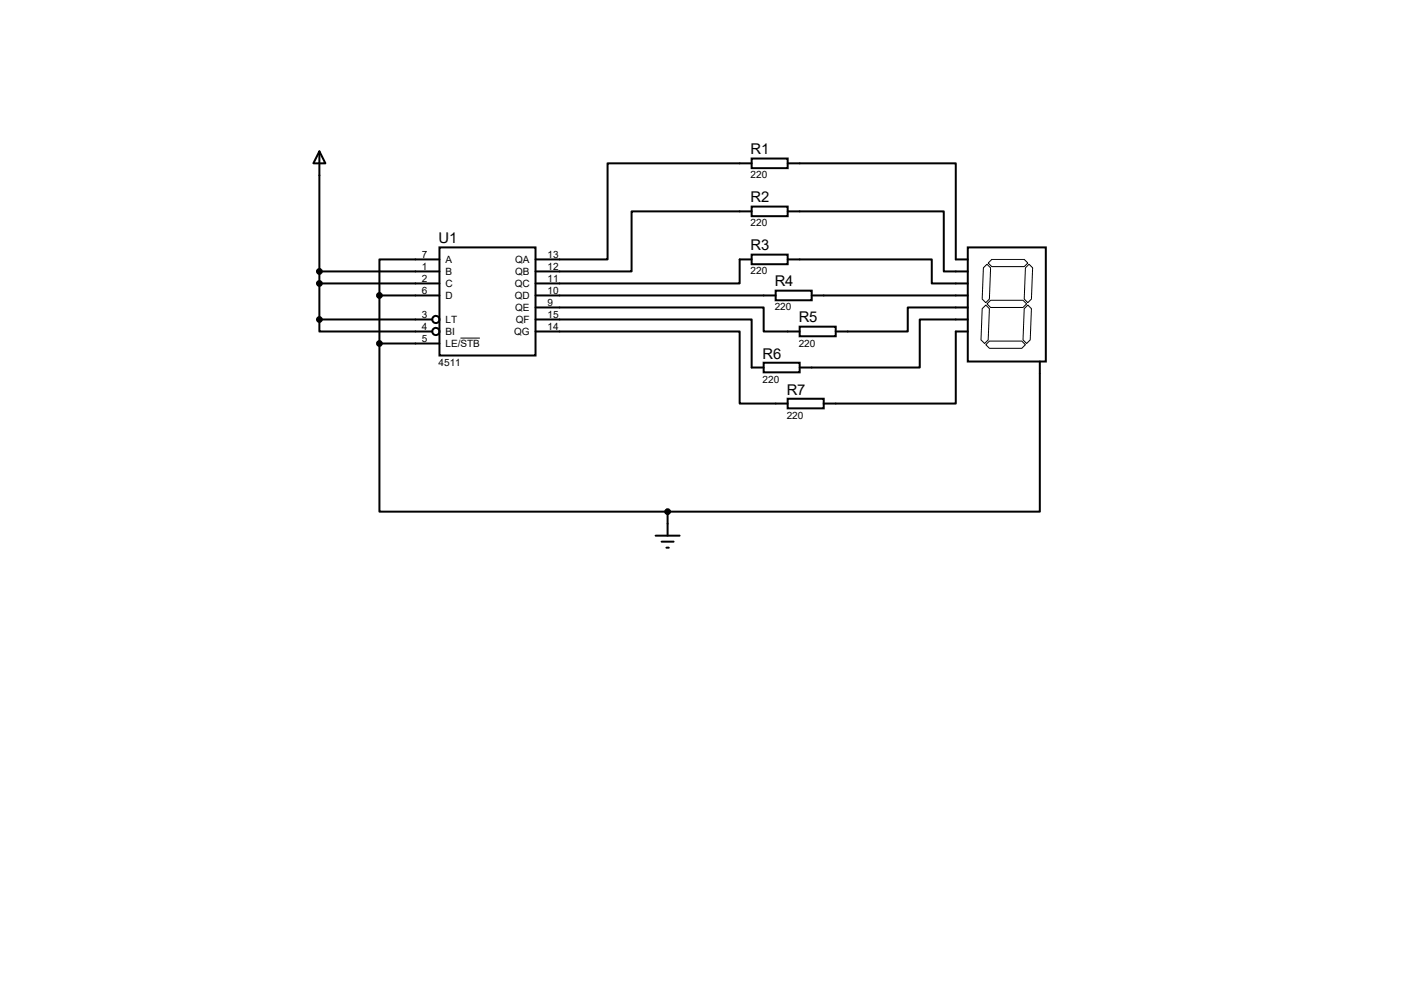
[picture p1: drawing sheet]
<svg xmlns="http://www.w3.org/2000/svg" width="297mm" height="210mm" viewBox="0 0 297 210" stroke-linecap="round" stroke-linejoin="round" font-family="sans-serif">
<g fill="none" stroke="#000" stroke-width=".42">
<path d="M67.6 32l1.2 2.5h-2.5zM67.6 32v35.6M159 33.5h7.6v2.1h-7.6zM159 34.5h-30.5v20.4h-15.2M166.6 34.5h35.6v20.4h2.5M67.6 57.4h25.4M67.6 59.9h25.4M93 52.3h20.3v22.9h-20.3zM93 54.9h-12.7v7.6M159 43.7h7.6v2h-7.6zM159 53.8h7.6v2.1h-7.6zM159 44.7h-25.4v12.7h-20.3"/>
<path d="M159 54.9h-2.5v5h-43.2M166.6 44.7h33v12.7h5.1M166.6 54.9h30.5v5h7.6M204.7 52.3h16.5v24.2h-16.5zM67.6 67.6v2.5h23.8M67.6 67.6h23.8M80.3 72.6v35.6h60.9M80.3 62.5h12.7M80.3 72.6h12.7M80.3 62.5v10.1M113.3 65h48.2v5.1h7.7M113.3 67.6h45.7v10.1h2.5"/>
<path d="M113.3 70.1h43.2v15.2h10.1M113.3 62.5h50.8M161.5 76.7h7.7v2h-7.7zM164.1 61.5h7.6v2h-7.6zM169.2 69.1h7.6v2h-7.6zM171.7 62.5h33M204.7 65h-12.7v5.1h-15.2M204.7 67.6h-10.1v10.1h-25.4M204.7 70.1h-2.5v15.2h-28M220 76.5v31.7h-78.8M166.6 84.3h7.6v2.1h-7.6zM138.7 113.3h5.1"/>
<path d="M140 114.6h2.5M141 115.8h.5M141.2 108.2v5.1"/>
<circle cx="67.6" cy="57.4" r=".51"/>
<circle cx="67.6" cy="59.9" r=".51"/>
<circle cx="67.6" cy="67.6" r=".51"/>
<circle cx="80.3" cy="62.5" r=".51"/>
<circle cx="80.3" cy="72.6" r=".51"/>
<circle cx="92.2" cy="70.1" r=".76"/>
<circle cx="92.2" cy="67.6" r=".76"/>
<circle cx="141.2" cy="108.2" r=".51"/>
</g>
<path d="M208 56.6l.8-.7 .7 .7-.2 6.6-.8 .8-.7-.8zM209.8 54.9h6.9l.7 .7-.7 .8h-6.9l-.8-.8zM217.7 55.9l.7 .7-.2 6.6-.8 .8-.7-.8 .2-6.6zM97.4 71.5h4.1M208.5 72.9l.8-.8h6.9l.7 .8-.7 .8h-6.9zM208.5 64.5l.8 .8-.3 6.6-.7 .7-.8-.7 .3-6.6zM209.5 63.5h6.9l.8 .8-.8 .7h-6.9l-.7-.7zM216.7 65.3l.7-.8 .8 .8-.3 6.6-.7 .7-.8-.7z" fill="none" stroke="#000" stroke-width=".21"/>
<g fill="#000">
<circle cx="67.6" cy="57.4" r=".51"/>
<circle cx="67.6" cy="59.9" r=".51"/>
<circle cx="67.6" cy="67.6" r=".51"/>
<circle cx="80.3" cy="62.5" r=".51"/>
<circle cx="80.3" cy="72.6" r=".51"/>
<circle cx="141.2" cy="108.2" r=".51"/>
</g>
<g font-size="3.1">
<text x="158.8" y="32.6">R1</text>
<text x="158.8" y="42.8">R2</text>
<text x="92.8" y="51.4">U1</text>
<text x="158.8" y="53">R3</text>
<text x="163.9" y="60.6">R4</text>
<text x="169" y="68.2">R5</text>
<text x="161.3" y="75.8">R6</text>
<text x="166.4" y="83.4">R7</text>
</g>
<g font-size="2.1">
<text x="158.8" y="37.7">220</text>
<text x="158.8" y="47.9">220</text>
<text x="89.2" y="54.5">7</text>
<text x="89.2" y="57">1</text>
<text x="89.2" y="59.6">2</text>
<text x="94.2" y="55.6">A</text>
<text x="94.2" y="58.2">B</text>
<text x="109" y="55.6">QA</text>
<text x="109" y="58.2">QB</text>
<text x="115.8" y="54.5">13</text>
<text x="115.8" y="57">12</text>
<text x="115.8" y="59.6">11</text>
<text x="158.8" y="58">220</text>
<text x="89.2" y="62.1">6</text>
<text x="94.2" y="60.7">C</text>
<text x="94.2" y="63.2">D</text>
<text x="108.9" y="60.7">QC</text>
<text x="108.9" y="63.2">QD</text>
<text x="109" y="65.8">QE</text>
<text x="115.8" y="62.1">10</text>
<text x="115.8" y="64.6">9</text>
<text x="163.9" y="65.7">220</text>
<text x="89.2" y="67.2">3</text>
<text x="89.2" y="69.7">4</text>
<text x="94.2" y="68.3">LT</text>
<text x="94.2" y="70.9">BI</text>
<text x="108.8" y="70.9">QG</text>
<text x="109.1" y="68.3">QF</text>
<text x="115.8" y="67.2">15</text>
<text x="115.8" y="69.7">14</text>
<text x="89.2" y="72.3">5</text>
<text x="92.8" y="77.3">4511</text>
<text x="94.2" y="73.4">LE/STB</text>
<text x="169" y="73.3">220</text>
<text x="161.3" y="80.9">220</text>
<text x="166.4" y="88.5">220</text>
</g>
</svg>
